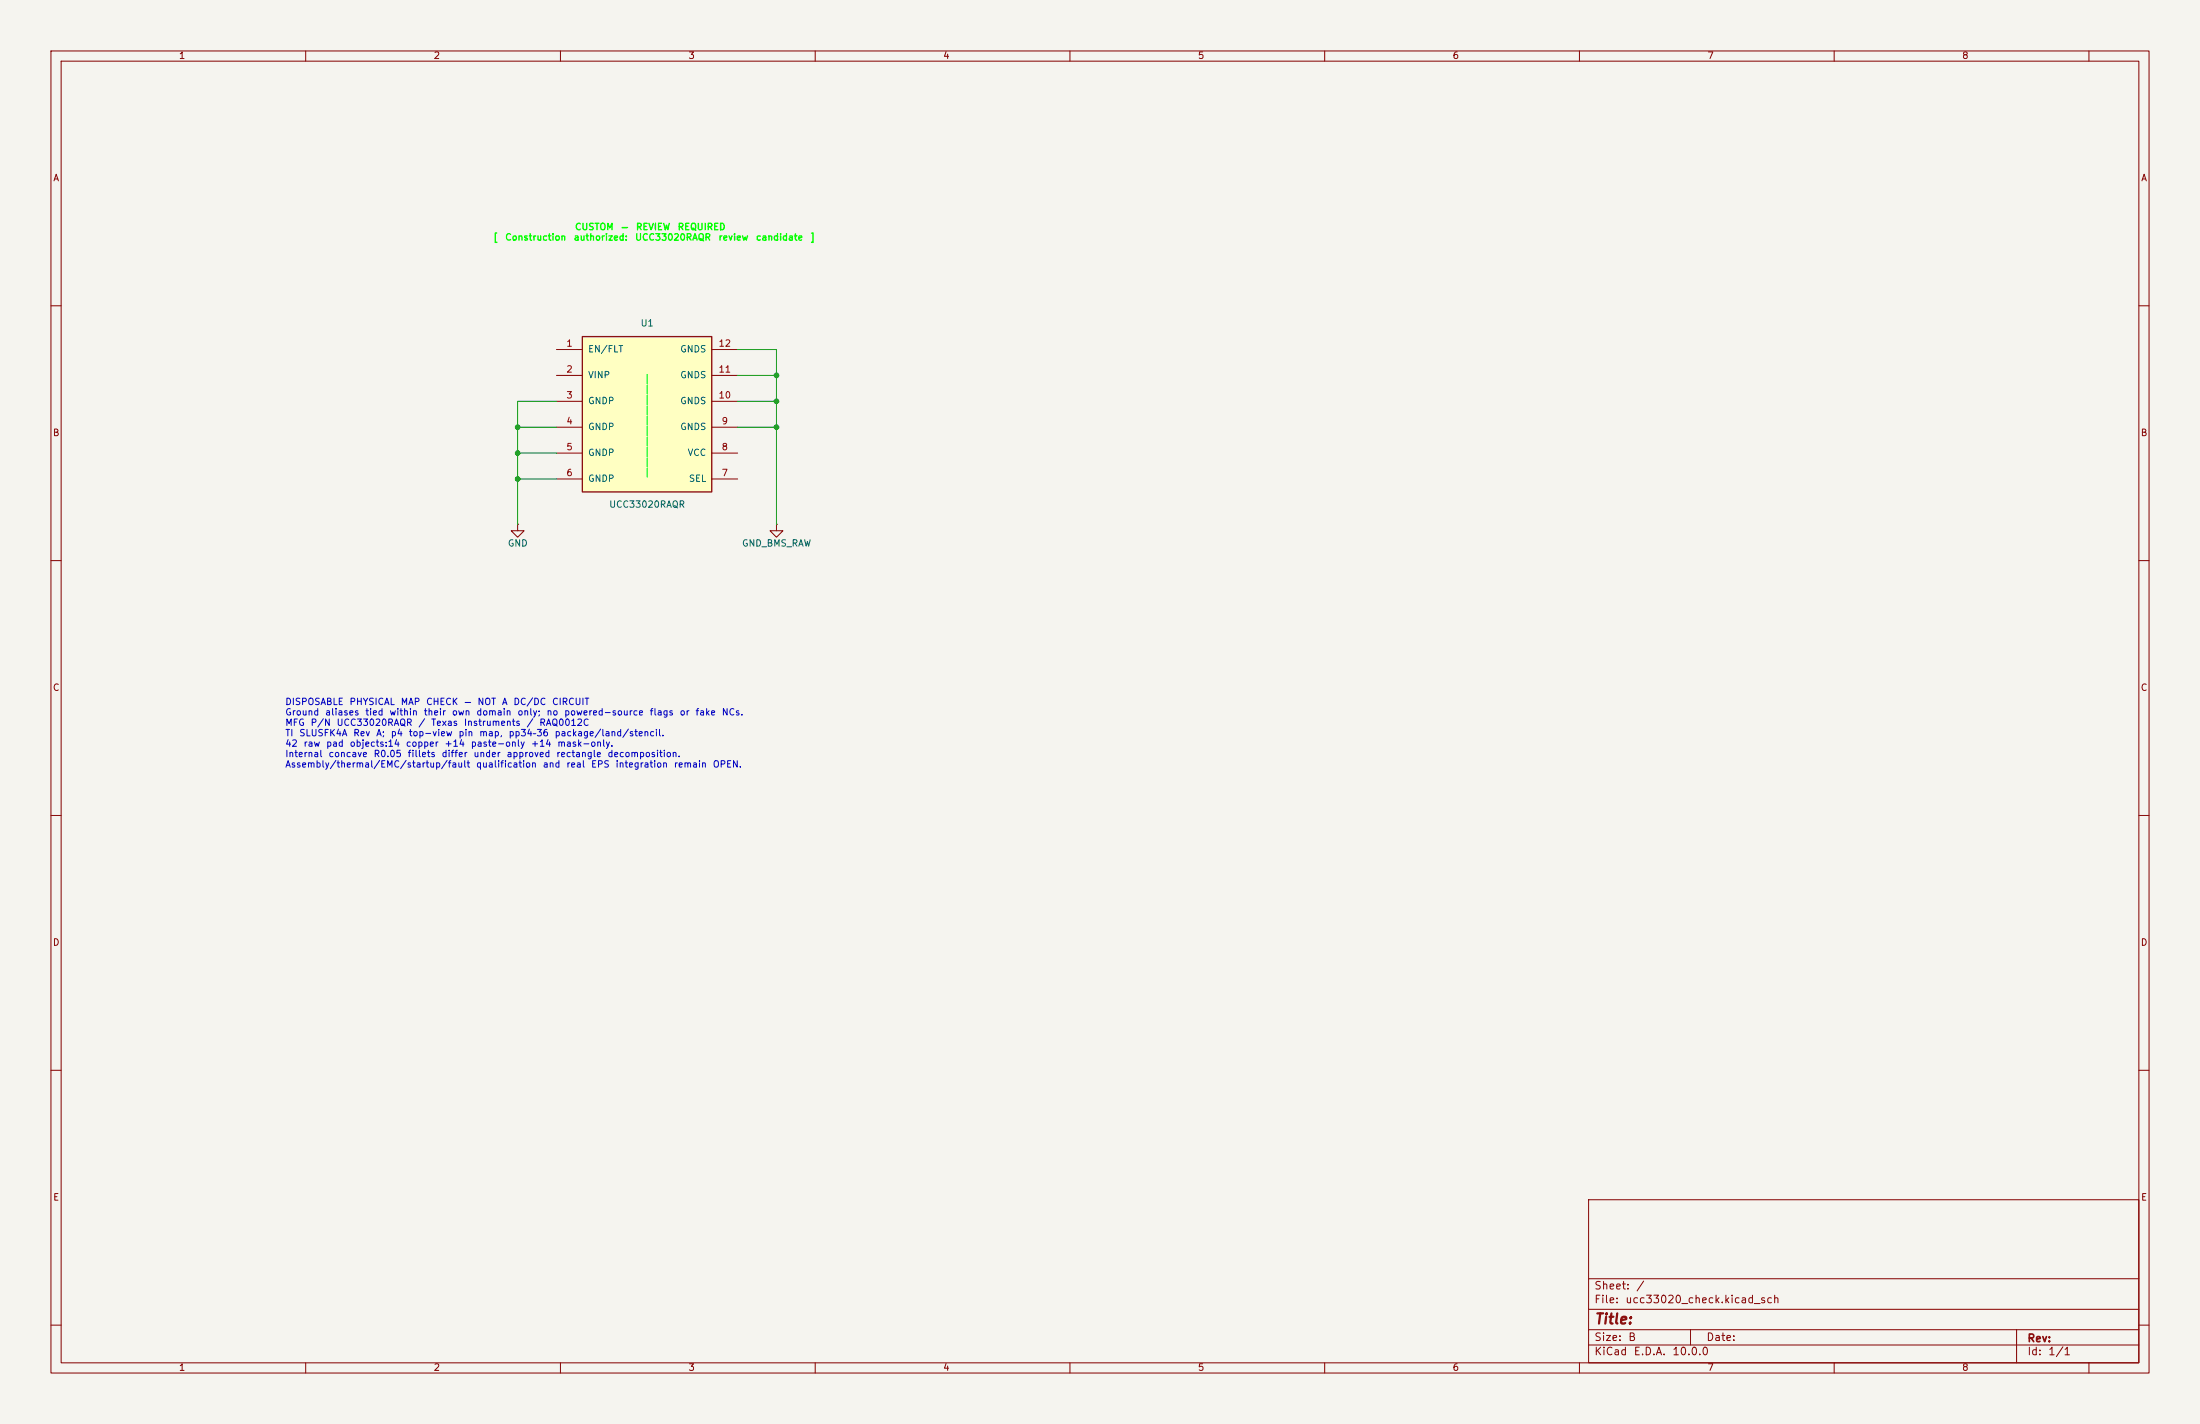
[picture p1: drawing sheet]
<svg xmlns="http://www.w3.org/2000/svg" width="432mm" height="279mm" viewBox="0 0 432 279" stroke-linecap="round" stroke-linejoin="round" font-family="sans-serif">
<path d="M0 0h431.8v279.4h-431.8z" fill="#f5f4ef" stroke="#f5f4ef" stroke-width=".2"/>
<g fill="none" stroke="#840000" stroke-width=".2">
<path d="M10 10h411.8v259.4h-411.8zM12 12h407.8v255.4h-407.8zM60 10v2M110 10v2M160 10v2M210 10v2M260 10v2M310 10v2M360 10v2M410 10v2M10 60h2M419.8 60h2"/>
<path d="M10 110h2M419.8 110h2M10 160h2M419.8 160h2M10 210h2M419.8 210h2M311.8 235.4h108v32h-108zM10 260h2M311.8 256.9h108M311.8 250.9h108M419.8 260h2M60 267.4v2"/>
<path d="M110 267.4v2M160 267.4v2M210 267.4v2M260 267.4v2M310 267.4v2M311.8 263.9h108M311.8 260.9h108M331.8 260.9v3M360 267.4v2M395.8 260.9v6.5M410 267.4v2"/>
</g>
<path d="M114.3 66h25.4v30.5h-25.4z" fill="#ffffc2"/>
<path d="M114.3 66h25.4v30.5h-25.4z" fill="none" stroke="#840000" stroke-width=".25"/>
<g fill="none" stroke="#840000" stroke-width=".2">
<path d="M109.2 68.6h5.1M109.2 73.7h5.1M109.2 78.7h5.1M139.7 68.6h5.1M139.7 73.7h5.1M139.7 78.7h5.1M109.2 83.8h5.1M109.2 88.9h5.1M109.2 94h5.1M139.7 83.8h5.1M139.7 88.9h5.1M139.7 94h5.1"/>
<path d="M101.6 102.9v1.2h1.3l-1.3 1.3-1.3-1.3h1.3M101.6 102.9h.1M152.4 102.9v1.2h1.3l-1.3 1.3-1.3-1.3h1.3M152.4 102.9h.1"/>
</g>
<path d="M109.2 78.7h-7.6v24.2M144.8 68.6h7.6v34.3M144.8 73.7h7.6M144.8 78.7h7.6M101.6 83.8h7.6M101.6 88.9h7.6M101.6 94h7.6M144.8 83.8h7.6" fill="none" stroke="#009600" stroke-width=".2"/>
<g fill="#009600" stroke="#009600" stroke-width=".2">
<circle cx="101.6" cy="83.8" r=".46"/>
<circle cx="101.6" cy="88.9" r=".46"/>
<circle cx="152.4" cy="83.8" r=".46"/>
<circle cx="101.6" cy="94" r=".46"/>
<circle cx="152.4" cy="73.7" r=".46"/>
<circle cx="152.4" cy="78.7" r=".46"/>
</g>
<text font-size="2" fill="#840000" x="312.8" y="260.3">Title:</text>
<g font-size="1.5" fill="#840000">
<text x="312.8" y="256.1">File:</text>
<text x="312.8" y="253.4">Sheet:</text>
<text x="318.9" y="256.1">ucc33020_check.kicad_sch</text>
<text x="321" y="253.4">/</text>
<text x="312.8" y="263.5">Size:</text>
<text x="319.5" y="263.5">B</text>
<text x="334.8" y="263.5">Date:</text>
<text x="397.8" y="263.7">Rev:</text>
<text x="312.8" y="266.3">KiCad</text>
<text x="320.5" y="266.3">E.D.A.</text>
<text x="328.1" y="266.3">10.0.0</text>
<text x="397.8" y="266.3">Id:</text>
<text x="401.9" y="266.3">1/1</text>
</g>
<g font-size="1.3" fill="#840000">
<text x="35" y="11.9">1</text>
<text x="85" y="11.9">2</text>
<text x="135" y="11.9">3</text>
<text x="185" y="11.9">4</text>
<text x="235" y="11.9">5</text>
<text x="285" y="11.9">6</text>
<text x="335" y="11.9">7</text>
<text x="385" y="11.9">8</text>
<text x="10.3" y="35.9">A</text>
<text x="420.1" y="35.9">A</text>
<text x="10.3" y="85.9">B</text>
<text x="420.1" y="85.9">B</text>
<text x="10.3" y="135.9">C</text>
<text x="420.1" y="135.9">C</text>
<text x="10.3" y="185.9">D</text>
<text x="420.1" y="185.9">D</text>
<text x="10.3" y="235.9">E</text>
<text x="420.1" y="235.9">E</text>
<text x="35" y="269.3">1</text>
<text x="85" y="269.3">2</text>
<text x="135" y="269.3">3</text>
<text x="185" y="269.3">4</text>
<text x="235" y="269.3">5</text>
<text x="285" y="269.3">6</text>
<text x="335" y="269.3">7</text>
<text x="385" y="269.3">8</text>
</g>
<g font-size="1.3" fill="#0f0">
<text x="96.7" y="47.5">[</text>
<text x="99" y="47.5">Construction</text>
<text x="112.5" y="47.5">authorized:</text>
<text x="112.7" y="45.5">CUSTOM</text>
<text x="121.8" y="45.5">—</text>
<text x="124.6" y="47.5">UCC33020RAQR</text>
<text x="124.7" y="45.5">REVIEW</text>
<text x="132.9" y="45.5">REQUIRED</text>
<text x="140.9" y="47.5">review</text>
<text x="148.2" y="47.5">candidate</text>
<text x="159" y="47.5">]</text>
<text x="126.3" y="75.2">|</text>
<text x="126.3" y="77.3">|</text>
<text x="126.3" y="79.3">|</text>
<text x="126.3" y="81.4">|</text>
<text x="126.3" y="83.4">|</text>
<text x="126.3" y="85.5">|</text>
<text x="126.3" y="87.5">|</text>
<text x="126.3" y="89.5">|</text>
<text x="126.3" y="91.6">|</text>
<text x="126.3" y="93.6">|</text>
</g>
<g font-size="1.3" fill="#006464">
<text x="125.6" y="64.4">U1</text>
<text x="115.3" y="69.4">EN/FLT</text>
<text x="133.4" y="69.4">GNDS</text>
<text x="115.3" y="74.5">VINP</text>
<text x="133.4" y="74.5">GNDS</text>
<text x="115.3" y="79.6">GNDP</text>
<text x="133.4" y="79.6">GNDS</text>
<text x="115.3" y="84.7">GNDP</text>
<text x="115.3" y="89.8">GNDP</text>
<text x="133.4" y="84.7">GNDS</text>
<text x="134.9" y="89.8">VCC</text>
<text x="115.3" y="94.8">GNDP</text>
<text x="135.1" y="94.8">SEL</text>
<text x="119.5" y="99.9">UCC33020RAQR</text>
<text x="99.6" y="107.5">GND</text>
<text x="145.5" y="107.5">GND_BMS_RAW</text>
</g>
<g font-size="1.3" fill="#a90000">
<text x="111.1" y="68.3">1</text>
<text x="140.9" y="68.3">12</text>
<text x="111.1" y="73.4">2</text>
<text x="140.9" y="73.4">11</text>
<text x="111.1" y="78.5">3</text>
<text x="111.1" y="83.6">4</text>
<text x="140.9" y="78.5">10</text>
<text x="141.5" y="83.6">9</text>
<text x="111.1" y="88.6">5</text>
<text x="141.5" y="88.6">8</text>
<text x="111.1" y="93.7">6</text>
<text x="141.5" y="93.7">7</text>
</g>
<g font-size="1.3" fill="#0000c2">
<text x="55.9" y="138.6">DISPOSABLE</text>
<text x="55.9" y="140.7">Ground</text>
<text x="55.9" y="142.7">MFG</text>
<text x="60.9" y="142.7">P/N</text>
<text x="63.7" y="140.7">aliases</text>
<text x="66" y="142.7">UCC33020RAQR</text>
<text x="68.5" y="138.6">PHYSICAL</text>
<text x="71.6" y="140.7">tied</text>
<text x="76.3" y="140.7">within</text>
<text x="78.5" y="138.6">MAP</text>
<text x="82" y="142.7">/</text>
<text x="83.1" y="140.7">their</text>
<text x="83.5" y="138.6">CHECK</text>
<text x="84.5" y="142.7">Texas</text>
<text x="88.6" y="140.7">own</text>
<text x="90.9" y="142.7">Instruments</text>
<text x="91" y="138.6">—</text>
<text x="93.4" y="140.7">domain</text>
<text x="93.6" y="138.6">NOT</text>
<text x="98.4" y="138.6">A</text>
<text x="100.7" y="138.6">DC/DC</text>
<text x="101.4" y="140.7">only;</text>
<text x="103.2" y="142.7">/</text>
<text x="105.7" y="142.7">RAQ0012C</text>
<text x="107.2" y="140.7">no</text>
<text x="108.2" y="138.6">CIRCUIT</text>
<text x="110.6" y="140.7">powered-source</text>
<text x="127.4" y="140.7">flags</text>
<text x="133.3" y="140.7">or</text>
<text x="136.4" y="140.7">fake</text>
<text x="141.6" y="140.7">NCs.</text>
<text x="55.9" y="144.8">TI</text>
<text x="55.9" y="146.8">42</text>
<text x="55.9" y="148.9">Internal</text>
<text x="58.6" y="144.8">SLUSFK4A</text>
<text x="59.5" y="146.8">raw</text>
<text x="63.9" y="146.8">pad</text>
<text x="64.4" y="148.9">concave</text>
<text x="68.5" y="146.8">objects:14</text>
<text x="69.2" y="144.8">Rev</text>
<text x="73.2" y="148.9">R0.05</text>
<text x="73.7" y="144.8">A;</text>
<text x="76.6" y="144.8">p4</text>
<text x="79.6" y="146.8">copper</text>
<text x="79.9" y="148.9">fillets</text>
<text x="80.1" y="144.8">top-view</text>
<text x="86.6" y="148.9">differ</text>
<text x="87.1" y="146.8">+14</text>
<text x="89.9" y="144.8">pin</text>
<text x="92.3" y="146.8">paste-only</text>
<text x="92.8" y="148.9">under</text>
<text x="94" y="144.8">map,</text>
<text x="99.3" y="148.9">approved</text>
<text x="99.7" y="144.8">pp34–36</text>
<text x="104.1" y="146.8">+14</text>
<text x="108.8" y="144.8">package/land/stencil.</text>
<text x="109.1" y="148.9">rectangle</text>
<text x="109.3" y="146.8">mask-only.</text>
<text x="119.1" y="148.9">decomposition.</text>
<text x="55.9" y="150.9">Assembly/thermal/EMC/startup/fault</text>
<text x="93.3" y="150.9">qualification</text>
<text x="106.4" y="150.9">and</text>
<text x="111" y="150.9">real</text>
<text x="115.9" y="150.9">EPS</text>
<text x="120.7" y="150.9">integration</text>
<text x="132.1" y="150.9">remain</text>
<text x="139.8" y="150.9">OPEN.</text>
</g>
</svg>
